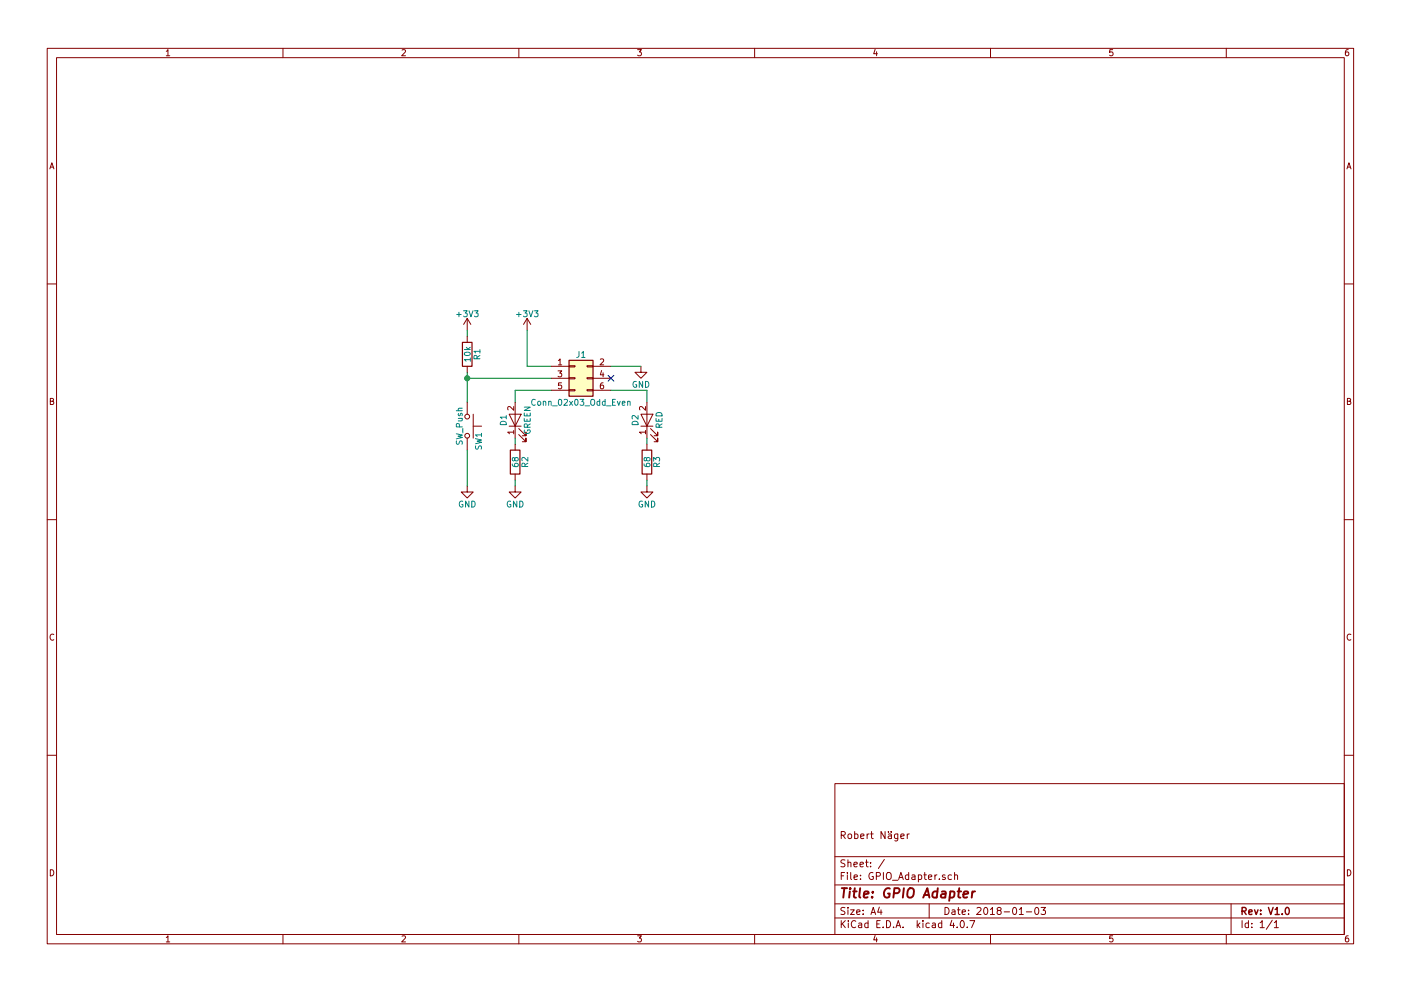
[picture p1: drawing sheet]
EESchema Schematic File Version 2
LIBS:power
LIBS:device
LIBS:switches
LIBS:relays
LIBS:motors
LIBS:transistors
LIBS:conn
LIBS:linear
LIBS:regul
LIBS:74xx
LIBS:cmos4000
LIBS:adc-dac
LIBS:memory
LIBS:xilinx
LIBS:microcontrollers
LIBS:dsp
LIBS:microchip
LIBS:analog_switches
LIBS:motorola
LIBS:texas
LIBS:intel
LIBS:audio
LIBS:interface
LIBS:digital-audio
LIBS:philips
LIBS:display
LIBS:cypress
LIBS:siliconi
LIBS:opto
LIBS:atmel
LIBS:contrib
LIBS:valves
EELAYER 25 0
EELAYER END
$Descr A4 11693 8268
encoding utf-8
Sheet 1 1
Title "GPIO Adapter"
Date "2018-01-03"
Rev "V1.0"
Comp ""
Comment1 "Robert Näger"
Comment2 ""
Comment3 ""
Comment4 ""
$EndDescr
$Comp
L GND #PWR?
U 1 1
P 5350 3050
F 0 "#PWR?" H 5350 2800 50  0001 C CNN
F 1 "GND" H 5350 2900 50  0000 C CNN
F 2 "" H 5350 3050 50  0001 C CNN
F 3 "" H 5350 3050 50  0001 C CNN
	1    5350 3050
	1    0    0    -1  
$EndComp
$Comp
L +3V3 #PWR?
U 1 1
P 4400 2750
F 0 "#PWR?" H 4400 2600 50  0001 C CNN
F 1 "+3V3" H 4400 2890 50  0000 C CNN
F 2 "" H 4400 2750 50  0001 C CNN
F 3 "" H 4400 2750 50  0001 C CNN
	1    4400 2750
	1    0    0    -1  
$EndComp
Wire Wire Line
	4400 3050 4600 3050
Wire Wire Line
	4400 2750 4400 3050
$Comp
L Conn_02x03_Odd_Even J1
U 1 1
P 4800 3150
F 0 "J1" H 4850 3350 50  0000 C CNN
F 1 "Conn_02x03_Odd_Even" H 4850 2950 50  0000 C CNN
F 2 "" H 4800 3150 50  0001 C CNN
F 3 "" H 4800 3150 50  0001 C CNN
	1    4800 3150
	1    0    0    -1  
$EndComp
Wire Wire Line
	5100 3050 5200 3050
Wire Wire Line
	5200 3050 5300 3050
Wire Wire Line
	5300 3050 5350 3050
$Comp
L SW_Push SW1
U 1 1
P 3900 3550
F 0 "SW1" H 3950 3650 50  0000 L CNN
F 1 "SW_Push" H 3900 3490 50  0000 C CNN
F 2 "" H 3900 3750 50  0001 C CNN
F 3 "" H 3900 3750 50  0001 C CNN
	1    3900 3550
	0    1    1    0   
$EndComp
$Comp
L GND #PWR?
U 1 1
P 3900 4050
F 0 "#PWR?" H 3900 3800 50  0001 C CNN
F 1 "GND" H 3900 3900 50  0000 C CNN
F 2 "" H 3900 4050 50  0001 C CNN
F 3 "" H 3900 4050 50  0001 C CNN
	1    3900 4050
	1    0    0    -1  
$EndComp
Wire Wire Line
	3900 4050 3900 3750
Wire Wire Line
	4600 3150 3900 3150
Wire Wire Line
	3900 3100 3900 3150
Wire Wire Line
	3900 3150 3900 3350
$Comp
L R R1
U 1 1
P 3900 2950
F 0 "R1" V 3980 2950 50  0000 C CNN
F 1 "10k" V 3900 2950 50  0000 C CNN
F 2 "" V 3830 2950 50  0001 C CNN
F 3 "" H 3900 2950 50  0001 C CNN
	1    3900 2950
	1    0    0    -1  
$EndComp
Connection ~ 3900 3150
$Comp
L +3V3 #PWR?
U 1 1
P 3900 2750
F 0 "#PWR?" H 3900 2600 50  0001 C CNN
F 1 "+3V3" H 3900 2890 50  0000 C CNN
F 2 "" H 3900 2750 50  0001 C CNN
F 3 "" H 3900 2750 50  0001 C CNN
	1    3900 2750
	1    0    0    -1  
$EndComp
Wire Wire Line
	3900 2750 3900 2800
NoConn ~ 5100 3150
$Comp
L LED D1
U 1 1
P 4300 3500
F 0 "D1" H 4300 3600 50  0000 C CNN
F 1 "GREEN" H 4300 3400 50  0000 C CNN
F 2 "" H 4300 3500 50  0001 C CNN
F 3 "" H 4300 3500 50  0001 C CNN
	1    4300 3500
	0    -1   -1   0   
$EndComp
$Comp
L LED D2
U 1 1
P 5400 3500
F 0 "D2" H 5400 3600 50  0000 C CNN
F 1 "RED" H 5400 3400 50  0000 C CNN
F 2 "" H 5400 3500 50  0001 C CNN
F 3 "" H 5400 3500 50  0001 C CNN
	1    5400 3500
	0    -1   -1   0   
$EndComp
$Comp
L R R2
U 1 1
P 4300 3850
F 0 "R2" V 4380 3850 50  0000 C CNN
F 1 "68" V 4300 3850 50  0000 C CNN
F 2 "" V 4230 3850 50  0001 C CNN
F 3 "" H 4300 3850 50  0001 C CNN
	1    4300 3850
	1    0    0    -1  
$EndComp
$Comp
L R R3
U 1 1
P 5400 3850
F 0 "R3" V 5480 3850 50  0000 C CNN
F 1 "68" V 5400 3850 50  0000 C CNN
F 2 "" V 5330 3850 50  0001 C CNN
F 3 "" H 5400 3850 50  0001 C CNN
	1    5400 3850
	1    0    0    -1  
$EndComp
$Comp
L GND #PWR?
U 1 1
P 4300 4050
F 0 "#PWR?" H 4300 3800 50  0001 C CNN
F 1 "GND" H 4300 3900 50  0000 C CNN
F 2 "" H 4300 4050 50  0001 C CNN
F 3 "" H 4300 4050 50  0001 C CNN
	1    4300 4050
	1    0    0    -1  
$EndComp
$Comp
L GND #PWR?
U 1 1
P 5400 4050
F 0 "#PWR?" H 5400 3800 50  0001 C CNN
F 1 "GND" H 5400 3900 50  0000 C CNN
F 2 "" H 5400 4050 50  0001 C CNN
F 3 "" H 5400 4050 50  0001 C CNN
	1    5400 4050
	1    0    0    -1  
$EndComp
Wire Wire Line
	5400 3350 5400 3250
Wire Wire Line
	5400 3250 5100 3250
Wire Wire Line
	5400 3650 5400 3700
Wire Wire Line
	5400 4000 5400 4050
Wire Wire Line
	4300 4050 4300 4000
Wire Wire Line
	4300 3700 4300 3650
Wire Wire Line
	4300 3350 4300 3250
Wire Wire Line
	4300 3250 4600 3250
$EndSCHEMATC
